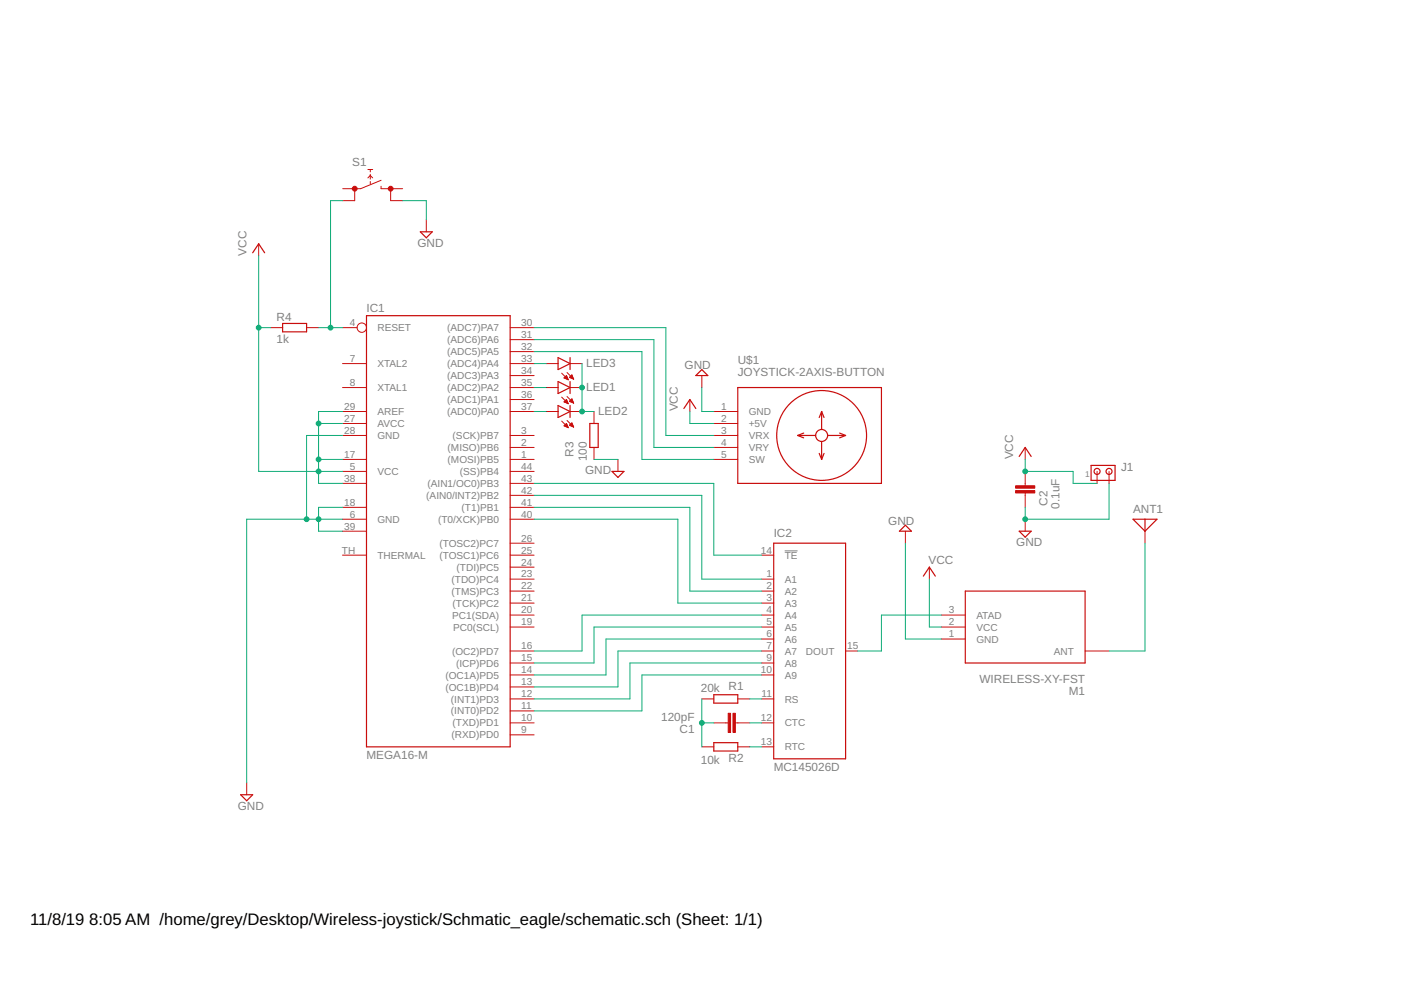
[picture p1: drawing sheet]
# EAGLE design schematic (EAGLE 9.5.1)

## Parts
ANT1  ANTENNA  [PAD-01]
C1  120pF  C2,5-3  [C2.5-3]
C2  0.1uF  C2,5-3  [C2.5-3]
IC1  MEGA16-M  [MLF44-TH]
IC2  MC145026D  [SO16]
J1  MTA02-100  [10X02MTA]
LED1  LEDCHIPLED_1206  [CHIPLED_1206]
LED2  LEDCHIPLED_1206  [CHIPLED_1206]
LED3  LEDCHIPLED_1206  [CHIPLED_1206]
M1  WIRELESS-XY-FST  [WIRELESS-XY-FST]
R1  20k  R-EU_M0805  [M0805]
R2  10k  R-EU_R0805  [R0805]
R3  100  R-EU_M0805  [M0805]
R4  1k  R-EU_R0805  [R0805]
S1  REKN  [REKN]
U$1  JOYSTICK-2AXIS-BUTTON  [JOYSTICK-2AXIS-BUTTON]

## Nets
GND: C2.1 IC1.6(GND) IC1.18(GND1) IC1.28(GND) IC1.39(GND2) J1.2 M1.1(GND) R3.2 S1.1B U$1.1(GND)
N$1: IC1.30((ADC7)PA7) U$1.3(VRX)
N$2: IC1.31((ADC6)PA6) U$1.4(VRY)
N$3: IC1.32((ADC5)PA5) U$1.5(SW)
N$4: IC2.11(RS) R1.1
N$5: C1.2 IC2.12(CTC)
N$6: IC2.13(RTC) R2.1
N$7: C1.1 R1.2 R2.2
N$8: IC2.15(DOUT) M1.3(ATAD)
N$9: ANT1.1 M1.ANT
N$10: IC1.13((OC1B)PD4) IC2.7(A7)
N$11: IC1.14((OC1A)PD5) IC2.6(A6)
N$12: IC1.15((ICP)PD6) IC2.5(A5)
N$13: IC1.11((INT0)PD2) IC2.10(A9)
N$14: IC1.12((INT1)PD3) IC2.9(A8)
N$15: IC1.16((OC2)PD7) IC2.4(A4)
N$16: IC1.4(RESET) R4.2 S1.0B
N$17: IC1.43((AIN1/OC0)PB3) IC2.14(!TE)
N$18: IC1.42((AIN0/INT2)PB2) IC2.1(A1)
N$19: IC1.41((T1)PB1) IC2.2(A2)
N$20: IC1.40((T0/XCK)PB0) IC2.3(A3)
N$22: IC1.33((ADC4)PA4) LED3.A
N$23: IC1.35((ADC2)PA2) LED1.A
N$24: IC1.37((ADC0)PA0) LED2.A
N$25: LED1.C LED2.C LED3.C R3.1
VCC: C2.2 IC1.5(VCC) IC1.17(VCC1) IC1.27(AVCC) IC1.29(AREF) IC1.38(VCC2) J1.1 M1.2(VCC) R4.1 U$1.2(+5V)
Unconnected: IC1.1((MOSI)PB5) IC1.2((MISO)PB6) IC1.3((SCK)PB7) IC1.7(XTAL2) IC1.8(XTAL1) IC1.9((RXD)PD0) IC1.10((TXD)PD1) IC1.19(PC0(SCL)) IC1.20(PC1(SDA)) IC1.21((TCK)PC2) IC1.22((TMS)PC3) IC1.23((TDO)PC4) IC1.24((TDI)PC5) IC1.25((TOSC1)PC6) IC1.26((TOSC2)PC7) IC1.34((ADC3)PA3) IC1.36((ADC1)PA1) IC1.44((SS)PB4) IC1.TH(THERMAL) S1.0A S1.1A

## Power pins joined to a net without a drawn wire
VDD: IC2.16(VDD)
VSS: IC2.8(VSS)

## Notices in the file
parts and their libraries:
diy-modules: Released under the Creative Commons Attribution 4.0 International License: http://creativecommons.org/licenses/by/4.0
